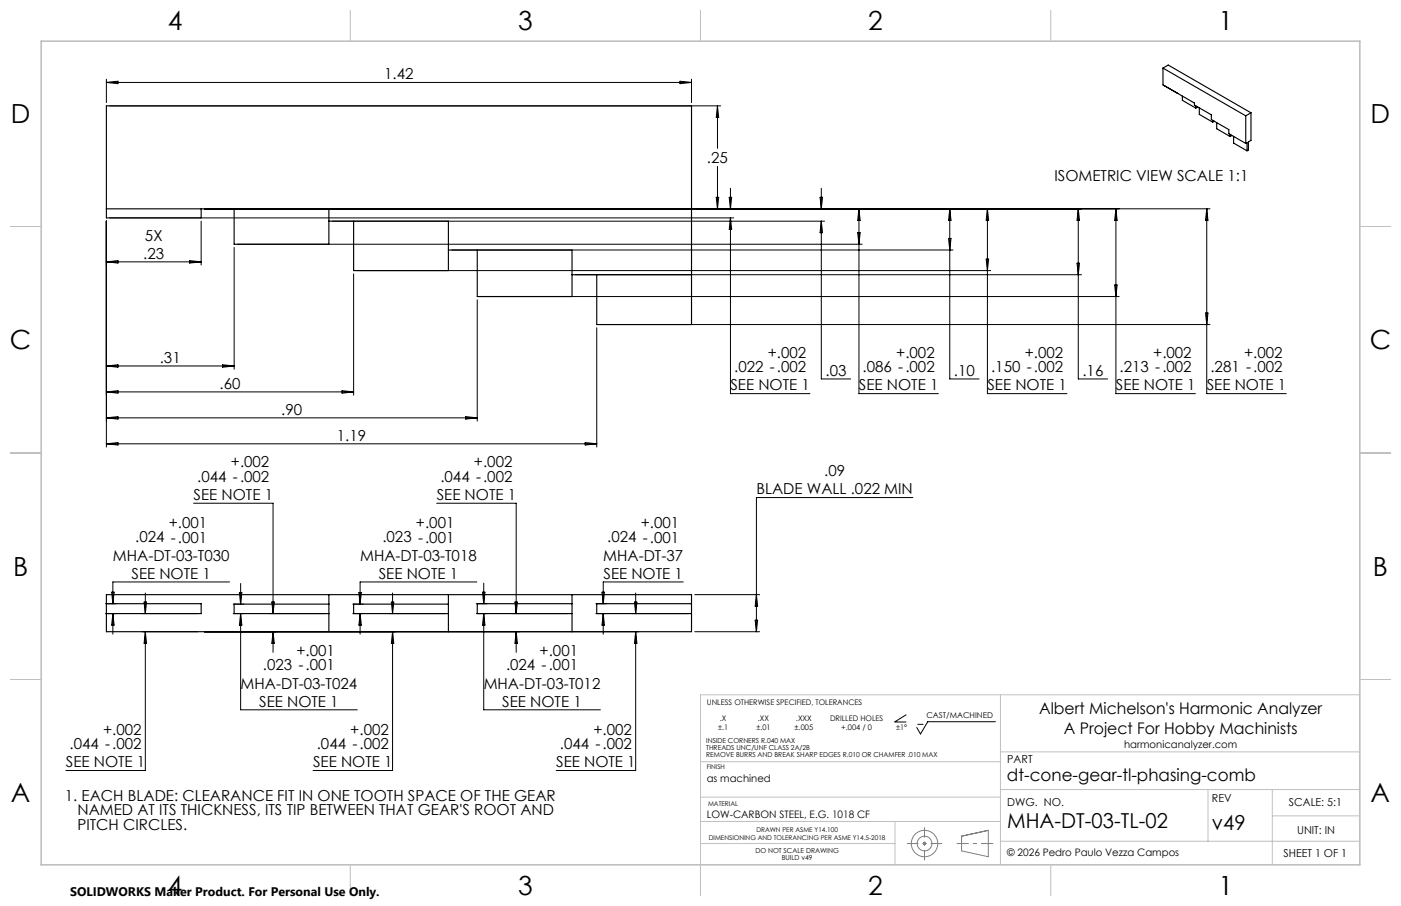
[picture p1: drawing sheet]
<svg xmlns="http://www.w3.org/2000/svg" width="432mm" height="279mm" viewBox="0 0 432 279" stroke-linecap="round" stroke-linejoin="round" font-family="sans-serif">
<g fill="none" stroke="#000" stroke-width=".35">
<path d="M358.4 21v5.2l9.7 5.6v.6l5.2 3v1.5l5.4 3.1v1.2l5.2 3M358.4 21l25.5 14.7M358.4 21l1.7-.9 25.5 14.7M358.8 26.4h.1M363 28.8h.1M364.4 29.6v1.3l4.2 2.4M368.6 32.6v.7M369 32.9l-.4 .4M369.6 33.3v2l4.2 2.4M373.8 37.1v.6M374.2 37.3l-.4 .4M375 37.8v1.9l4.1 2.4"/>
<path d="M383.9 35.7v8.5M385.6 34.8v8.5l-.8 .4v2.6l-.5 .2M385.6 34.8l-1.7 .9M379.1 41.4v.7M379.6 41.7l-.5 .4M380.2 42.1v2l4.1 2.4M383.9 44.2l.4-.2v2.5M32.8 64.4h68.6v10.9h-29.2v-10.9M62 64.4v2.8h-29.2v-34.5h180.3v67.4h-29.2v-15.4M101.4 68.2h36.8v15.2h-29.2v-15.2M138.2 77.1h38.1v14.4h-29.2v-14.4M176.3 84.7h36.8"/>
<path d="M32.8 183.4h180.3v11.4h-180.3zM32.8 186.2h29.2v3h-29.2M101.4 183.4v11.4M101.4 186.3h-29.2v2.9h29.2M138.2 183.4v11.4M138.2 186.3h-29.2v2.9h29.2M176.3 183.4v11.4M176.3 186.2h-29.2v3h29.2M213.1 186.2h-29.2v3h29.2"/>
</g>
<g fill="none" stroke="#000" stroke-width=".31">
<path d="M32.8 24.4v7.3M32.8 25.4l3.5-.4v.8zM32.8 25.4h180.3M33.8 32.7h188.3M209.6 25l3.5 .4-3.5 .4zM213.1 24.4v7.3M221.1 32.7v13M221.1 32.7l.4 3.5h-.8zM221.1 51.3v13.1M225.1 58.1v6.3M253.1 58.1v6.3M32.8 68.2v69.7"/>
<path d="M33.8 67.2h192.3M62 68.2v13.6M63 64.4h309.9M72.2 76.3v37.6M73.2 75.3h192.5M102.4 68.2h151.7M139.2 77.1h154.5M220.7 60.8h.8l-.4 3.6zM224.7 60.8h.8l-.4 3.6zM225.1 67.2v54.2h24.5M225.1 67.2l.4 3.6h-.8zM252.7 60.8h.8l-.4 3.6z"/>
<path d="M253.1 68.2l.4 3.6h-.8zM253.1 68.2v48.7h9.1M264.3 71.8h.8l-.4 3.5zM264.7 64.4v57h24.5M264.7 64.4l.4 3.6h-.8zM292.3 73.5h.8l-.4 3.6zM292.7 64.4l.4 3.6h-.8zM292.7 64.4v52.5h9.1M303.9 79.9h.8l-.4 3.5zM304.3 64.4v57h24.5M304.3 64.4l.4 3.6h-.8zM332.3 64.4l.4 3.6h-.8z"/>
<path d="M332.3 64.4v52.5h9.1M343.9 64.4v57h24.5M343.9 64.4l.4 3.6h-.8zM371.9 64.4v57h24.5M371.9 64.4l.4 3.6h-.8zM32.8 80.8h29.2M32.8 80.8l3.5-.4v.7zM58.4 80.4l3.6 .4-3.6 .3zM109 84.4v37.5M110 83.4h195.3M147.1 92.5v37.4M148.1 91.5h196.8"/>
<path d="M177.3 84.7h156M331.9 81.2h.8l-.4 3.5zM343.5 87.9h.8l-.4 3.6zM371.5 96.5h.8l-.4 3.6zM32.8 112.9l3.5-.4v.7zM32.8 112.9h39.4M68.6 112.5l3.6 .4-3.6 .3zM183.9 101.1v36.8M184.9 100.1h188M32.8 120.9l3.5-.4v.7zM32.8 128.9l3.5-.4v.7zM32.8 136.9l3.5-.4v.7z"/>
<path d="M32.8 120.9h76.2M32.8 128.9h114.3M32.8 136.9h151.1M105.4 120.5l3.6 .4-3.6 .3zM143.5 128.5l3.6 .4-3.6 .3zM180.4 136.5l3.5 .4-3.5 .3zM59.7 155.2h24.5v34M134.6 155.2h24.5v34M281.4 153.4h-48.3v41.4M70.7 179.5h-35.9v6.7M74.2 180v6.3M146.9 179.5h-35.9v6.8"/>
<path d="M149.1 179.8v6.4M210.6 179.5h-24.7v6.7M32.5 189.2h3.3M32.5 186.2h3.3M34.4 182.6h.8l-.4 3.6zM34.8 189.2v6.4M34.8 189.2l.4 3.6h-.8zM43.8 194.8h17.2M43.8 189.2h17.2M44.4 185.7h.8l-.4 3.5zM44.8 194.8v42.8h-24.5M44.8 182.9v6.3"/>
<path d="M44.8 194.8l.4 3.6h-.8zM63 194.8h133.9M71.9 189.2h3.3M71.9 186.3h3.3M73.8 182.7h.7l-.3 3.6zM74.2 189.2l.3 3.6h-.7zM74.2 189.2v29.7h35.9M83.2 189.2h17.2M83.8 185.7h.7l-.3 3.5zM84.2 194.8l.3 3.6h-.7zM84.2 194.8v6.4M108.7 189.2h3.3"/>
<path d="M108.7 186.3h3.3M110.6 182.7h.8l-.4 3.6zM111 189.2l.4 3.6h-.8zM111 189.2v6.4M120 189.2h17.2M120.6 185.7h.8l-.4 3.5zM121 194.8v42.8h-24.5M121 194.8l.4 3.6h-.8zM121 182.9v6.3M146.8 189.2h3.3M146.8 186.2h3.3M148.7 182.6h.8l-.4 3.6z"/>
<path d="M149.1 189.2l.4 3.6h-.8zM149.1 189.2v29.7h35.9M158.1 189.2h17.2M158.7 185.7h.8l-.4 3.5zM159.1 194.8l.4 3.6h-.8zM159.1 194.8v6.4M183.7 189.2h3.2M183.7 186.2h3.2M185.5 182.6h.8l-.4 3.6zM185.9 189.2l.4 3.6h-.8zM185.9 189.2v6.4M194.9 189.2h17.2"/>
<path d="M195.5 185.7h.8l-.4 3.5zM195.9 194.8v42.8h-24.5M195.9 194.8l.4 3.6h-.8zM195.9 182.9v6.3M214.1 194.8h20M214.1 183.4h20M232.7 191.3h.8l-.4 3.5zM233.1 183.4l.4 3.5h-.8zM279.3 220.4l-3.6 2.3h3.6M282.9 223.4h1.6M306.8 222.6h-20.9l-2.2 3.7-1.1-1.9"/>
</g>
<g fill="none" stroke="#808080" stroke-width=".31">
<path d="M284.6 259.8l.7 .7M284.9 259.6v1M285.3 259.8l-.7 .7M296.4 257.9l8.2-1.8v8.1l-8.2-1.8zM284.4 260.1h1"/>
<circle cx="284.9" cy="260.1" r="2.27"/>
<circle cx="284.9" cy="260.1" r="4.1"/>
</g>
<path d="M284.9 255.1v10.2" fill="none" stroke="#808080" stroke-width=".31" stroke-dasharray="15.2 1.3 1.3 1.3" stroke-dashoffset="12" stroke-linecap="butt"/>
<path d="M279.5 260.1h10.9" fill="none" stroke="#808080" stroke-width=".31" stroke-dasharray="15.2 1.3 1.3 1.3" stroke-dashoffset="11.7" stroke-linecap="butt"/>
<path d="M294.9 260.1h11.2" fill="none" stroke="#808080" stroke-width=".31" stroke-dasharray="15.2 1.3 1.3 1.3" stroke-dashoffset="11.5" stroke-linecap="butt"/>
<g fill="none" stroke="#c0c0c0" stroke-width=".31">
<path d="M107.9 3.2v9.5M215.9 3.2v9.5M323.8 3.2v9.5M3.2 69.8h9.5M419.1 69.8h9.5M3.2 139.7h9.5M419.1 139.7h9.5M3.2 209.5h9.5M308.4 214.3v52.4M419.1 214.3h-203.2v61.9M419.1 209.5h9.5M215.9 234.9h92.5"/>
<path d="M308.4 231.9h110.7M215.9 253.3h92.5M215.9 245.8h92.5M275.9 253.3v13.4M308.4 259.4h110.7M308.4 243.5h110.7M372.3 243.5v15.9M392.1 251.6h27M392.1 243.5v23.2M107.9 266.7v9.5M215.9 260.1h60M323.8 266.7v9.5"/>
</g>
<path d="M12.7 12.7h406.4v254h-406.4z" fill="none" stroke="#c0c0c0" stroke-width=".5"/>
<g font-size="8.1">
<text x="51.7" y="9.3">4</text>
<text x="159.7" y="9.3">3</text>
<text x="267.6" y="9.3">2</text>
<text x="375.6" y="9.3">1</text>
<text x="3.3" y="37.9">D</text>
<text x="422.4" y="37.9">D</text>
<text x="3" y="107.8">C</text>
<text x="422.1" y="107.8">C</text>
<text x="4" y="177.6">B</text>
<text x="423.1" y="177.6">B</text>
<text x="3.3" y="247.5">A</text>
<text x="422.4" y="247.5">A</text>
<text x="51.7" y="276">4</text>
<text x="159.7" y="276">3</text>
<text x="267.6" y="276">2</text>
<text x="375.6" y="276">1</text>
</g>
<g font-size="6.3">
<text x="310.4" y="255.4">MHA-DT-03-TL-02</text>
<text x="373.5" y="255.8">v49</text>
</g>
<text font-size="5.3" x="310.4" y="241">dt-cone-gear-tl-phasing-comb</text>
<g font-size="4.9">
<text x="320.3" y="220.3">Albert Michelson's Harmonic Analyzer</text>
<text x="327.9" y="226.2">A Project For Hobby Machinists</text>
</g>
<g font-size="4.7">
<text x="118.4" y="24.4">1.42</text>
<text x="217.9" y="50.3">.25</text>
<text x="325" y="55.9">ISOMETRIC VIEW SCALE 1:1</text>
<text x="44.7" y="74.2">5X</text>
<text x="44.2" y="79.7">.23</text>
<text x="49.2" y="111.9">.31</text>
<text x="236.6" y="110.3">+.002</text>
<text x="276.2" y="110.3">+.002</text>
<text x="315.8" y="110.3">+.002</text>
<text x="355.4" y="110.3">+.002</text>
<text x="383.4" y="110.3">+.002</text>
<text x="67.7" y="119.9">.60</text>
<text x="226.3" y="114.8">.022 -.002</text>
<text x="254.4" y="115.9">.03</text>
<text x="265.9" y="114.8">.086 -.002</text>
<text x="294" y="115.9">.10</text>
<text x="305.5" y="114.8">.150 -.002</text>
<text x="333.6" y="115.9">.16</text>
<text x="345.1" y="114.8">.213 -.002</text>
<text x="373.1" y="114.8">.281 -.002</text>
<text x="225.1" y="120.4">SEE NOTE 1</text>
<text x="264.7" y="120.4">SEE NOTE 1</text>
<text x="304.3" y="120.4">SEE NOTE 1</text>
<text x="343.9" y="120.4">SEE NOTE 1</text>
<text x="371.9" y="120.4">SEE NOTE 1</text>
<text x="86.7" y="127.9">.90</text>
<text x="103.8" y="135.9">1.19</text>
<text x="60.8" y="148.6">.044 -.002</text>
<text x="71.1" y="144.1">+.002</text>
<text x="135.7" y="148.6">.044 -.002</text>
<text x="146.1" y="144.1">+.002</text>
<text x="254" y="146.9">.09</text>
<text x="59.7" y="154.2">SEE NOTE 1</text>
<text x="134.6" y="154.2">SEE NOTE 1</text>
<text x="233.1" y="152.4">BLADE WALL .022 MIN</text>
<text x="41.7" y="167.3">.024 -.001</text>
<text x="52" y="162.8">+.001</text>
<text x="117.9" y="167.3">.023 -.001</text>
<text x="128.2" y="162.8">+.001</text>
<text x="187.1" y="167.3">.024 -.001</text>
<text x="197.5" y="162.8">+.001</text>
<text x="34.8" y="172.9">MHA-DT-03-T030</text>
<text x="111" y="172.9">MHA-DT-03-T018</text>
<text x="185.9" y="172.9">MHA-DT-37</text>
<text x="40.5" y="178.5">SEE NOTE 1</text>
<text x="116.7" y="178.5">SEE NOTE 1</text>
<text x="186" y="178.5">SEE NOTE 1</text>
<text x="91.4" y="202.2">+.001</text>
<text x="166.3" y="202.2">+.001</text>
<text x="81" y="206.7">.023 -.001</text>
<text x="156" y="206.7">.024 -.001</text>
<text x="74.2" y="212.3">MHA-DT-03-T024</text>
<text x="149.1" y="212.3">MHA-DT-03-T012</text>
<text x="79.9" y="217.9">SEE NOTE 1</text>
<text x="154.8" y="217.9">SEE NOTE 1</text>
<text x="31.8" y="226.5">+.002</text>
<text x="108" y="226.5">+.002</text>
<text x="182.9" y="226.5">+.002</text>
<text x="21.4" y="231">.044 -.002</text>
<text x="97.6" y="231">.044 -.002</text>
<text x="172.6" y="231">.044 -.002</text>
<text x="20.3" y="236.6">SEE NOTE 1</text>
<text x="96.5" y="236.6">SEE NOTE 1</text>
<text x="171.4" y="236.6">SEE NOTE 1</text>
<text x="20" y="246.9">1. EACH BLADE: CLEARANCE FIT IN ONE TOOTH SPACE OF THE GEAR</text>
<text x="23.9" y="251.4">NAMED AT ITS THICKNESS, ITS TIP BETWEEN THAT GEAR'S ROOT AND</text>
<text x="23.9" y="256">PITCH CIRCLES.</text>
</g>
<text font-size="3.8" x="21.6" y="276.3">SOLIDWORKS Maker Product. For Personal Use Only.</text>
<g font-size="3.4">
<text x="310.4" y="235.2">PART</text>
<text x="310.4" y="248.4">DWG. NO.</text>
<text x="373.5" y="247.4">REV</text>
<text x="397.2" y="248.4">SCALE: 5:1</text>
<text x="399.8" y="257.1">UNIT: IN</text>
<text x="395.6" y="264.2">SHEET 1 OF 1</text>
</g>
<g font-size="3.2">
<text x="346.5" y="230.8">harmonicanalyzer.com</text>
<text x="217.8" y="241">as machined</text>
<text x="217.8" y="252.1">LOW-CARBON STEEL, E.G. 1018 CF</text>
<text x="310.4" y="263.9">© 2026 Pedro Paulo Vezza Campos</text>
</g>
<text font-size="2.5" x="285.5" y="221.4">CAST/MACHINED</text>
<g font-size="2.4">
<text x="217.9" y="217.5">UNLESS OTHERWISE SPECIFIED, TOLERANCES</text>
<text x="221.3" y="225.2">±.1</text>
<text x="221.8" y="222.4">.X</text>
<text x="233.1" y="225.2">±.01</text>
<text x="233.6" y="222.4">.XX</text>
<text x="244.9" y="225.2">±.005</text>
<text x="245.3" y="222.4">.XXX</text>
<text x="255.8" y="222.4">DRILLED HOLES</text>
<text x="259.2" y="225.2">+.004 / 0</text>
<text x="276.2" y="225.2">±1°</text>
</g>
<g font-size="2.1">
<text x="217.7" y="229.1">INSIDE CORNERS R.040 MAX</text>
<text x="217.7" y="231.3">THREADS UNC/UNF CLASS 2A/2B</text>
<text x="217.7" y="233.4">REMOVE BURRS AND BREAK SHARP EDGES R.010 OR CHAMFER .010 MAX</text>
<text x="232.8" y="263.1">DO NOT SCALE DRAWING</text>
<text x="240.9" y="265.2">BUILD v49</text>
</g>
<g font-size="2">
<text x="217.8" y="237.3">FINISH</text>
<text x="218.2" y="248.5">MATERIAL</text>
<text x="233.1" y="256.4">DRAWN PER ASME Y14.100</text>
<text x="218.5" y="259">DIMENSIONING AND TOLERANCING PER ASME Y14.5-2018</text>
</g>
</svg>
